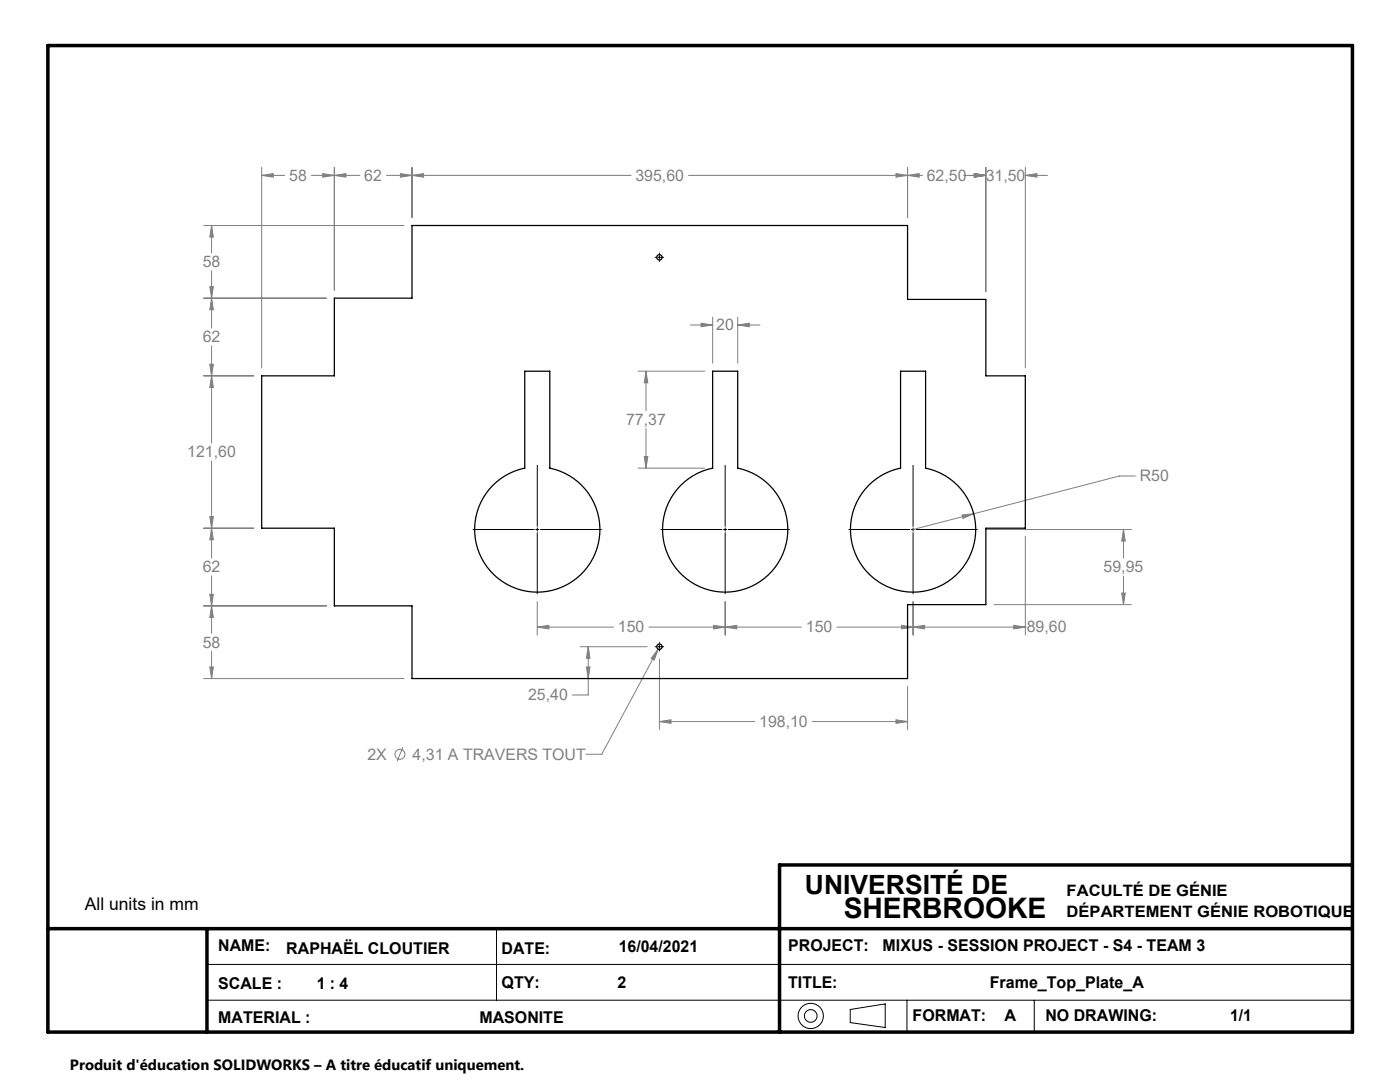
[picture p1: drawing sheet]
<svg xmlns="http://www.w3.org/2000/svg" width="279mm" height="216mm" viewBox="0 0 279 216" stroke-linecap="round" stroke-linejoin="round" font-family="sans-serif">
<g fill="none" stroke="#000" stroke-width=".2">
<path d="M130.7 51.3h.3M131.3 51.3h.6M131.6 50.5v.2M131.6 51v.7M131.6 52v.2M132.2 51.3h.3M107.2 92.8v12.2M144.7 92.8v12.2M182.2 92.8v12.2M94.4 105.7h12.2M106.9 105.7h.6M107.2 105.3v.7"/>
<path d="M107.2 106.3v12.2M107.9 105.7h12.1M131.9 105.7h12.2M144.4 105.7h.6M144.7 105.3v.7M144.7 106.3v12.2M145.4 105.7h12.1M169.4 105.7h12.2M181.9 105.7h.6M182.2 105.3v.7M182.2 106.3v12.2M182.9 105.7h12.1"/>
<path d="M130.7 129h.3M131.3 129h.6M131.6 128.2v.2M131.6 128.7v.7M131.6 129.7v.2M132.2 129h.3M41.3 192.4h228.6M41.3 199.6h228.6M99.1 185.3v14.3M181 199.6v6.3M206.4 199.6v6.3M169.7 201.4l7-1.1v4.7l-7-1z"/>
<circle cx="161.8" cy="202.7" r="2.52"/>
<circle cx="161.8" cy="202.7" r="1.26"/>
</g>
<path d="M9.6 9.1h260.3v196.8h-260.3zM269.9 172.6h-114.3v33.3M9.6 185.3h260.3M41.3 185.3v20.6" fill="none" stroke="#000" stroke-width=".7"/>
<g fill="none" stroke="#808080" stroke-width=".2">
<path d="M52.2 35l2.3-.4v.8zM52.2 33.4v40M52.2 35h4.6M62.1 35h9.7M64.4 34.6l2.3 .4-2.3 .4zM66.7 35l2.3-.4v.8zM66.7 33.4v24.5M77.1 35h48.8M79.9 34.6l2.3 .4-2.3 .4zM82.2 35l2.3-.4v.8zM82.2 33.4v10M137.4 35h46.7"/>
<path d="M178.8 34.6l2.3 .4-2.3 .4zM181.1 35l2.3-.4v.8zM181.1 33.4v10M192.3 35h4.4M194.4 34.6l2.3 .4-2.3 .4zM196.7 33.4v24.8M204.6 35l2.3-.4v.8zM204.6 35h4.5M204.6 33.4v40M40.6 59.5h24.5M40.6 45h40M41.9 57.2h.7l-.4 2.3z"/>
<path d="M42.2 45l.4 2.3h-.7zM42.2 59.5l.4 2.3h-.7zM42.2 45v5.5M42.2 54v11.5M40.6 75h10M41.9 72.7h.7l-.4 2.3zM42.2 75l.4 2.3h-.7zM42.2 69v19.4M127.3 74.1h13.3M128.9 74.1l.4 2.3h-.7zM128.9 74.1v7.9M137.8 64.8h4.4"/>
<path d="M139.9 64.5l2.3 .3-2.3 .4zM142.2 63.3v9.2M147.2 64.8l2.3-.3v.7zM147.2 63.3v9.2M147.2 64.8h4.5M42.2 92v19.4M127.3 93.4h13.3M128.6 91.1h.7l-.4 2.3zM128.9 85.5v7.9M226.6 95h-3.2l-41.2 10.7M40.6 105.4h10M41.9 103.1h.7l-.4 2.3z"/>
<path d="M41.9 118.6h.7l-.4 2.3zM42.2 105.4l.4 2.3h-.7zM42.2 114.9v11.5M192 102.8l2.3-.3-2.1 .9zM196.6 105.7h29.2M204.6 107v19.7M223.9 118.3h.7l-.4 2.3zM224.2 105.7l.4 2.3h-.7zM224.2 105.7v5.7M224.2 114.9v5.7M40.6 120.9h24.5M40.6 135.4h40"/>
<path d="M41.9 133.1h.7l-.4 2.3zM42.2 120.9l.4 2.3h-.7zM42.2 129.9v5.5M107.2 125.1l2.3-.3v.7zM107.2 125.1h15.2M107.2 120.1v6.6M115.8 129h13.4M117 133.1h.7l-.3 2.3zM117.4 129l.3 2.4h-.7zM117.4 129v9.7h-3.2M129.5 125.1h30.4M131.3 129.5l-.7 2.2-.7-.3z"/>
<path d="M131.3 129.5l-11.2 21h-3.2M131.6 131.5v14.1M142.4 124.8l2.3 .3-2.3 .4zM144.7 125.1l2.3-.3v.7zM144.7 120.1v6.6M167 125.1h37.6M179.9 124.8l2.3 .3-2.3 .4zM181.1 137v8.6M182.2 125.1l2.3-.3v.7zM182.2 120.1v6.6M198.3 120.6h27.5M202.3 124.8l2.3 .3-2.3 .4z"/>
<path d="M204.6 125.1h.1M80.4 149.1l-1.1 2.8M131.6 144l2.3-.4v.7zM131.6 144h19M162.1 144h19M178.8 143.6l2.3 .4-2.3 .3z"/>
<circle cx="79.8" cy="150.5" r=".99"/>
</g>
<path d="M52.2 35l2.3-.4v.8zM64.4 34.6l2.3 .4-2.3 .4zM66.7 35l2.3-.4v.8zM79.9 34.6l2.3 .4-2.3 .4zM178.8 34.6l2.3 .4-2.3 .4zM82.2 35l2.3-.4v.8zM181.1 35l2.3-.4v.8zM194.4 34.6l2.3 .4-2.3 .4zM194.4 34.6l2.3 .4-2.3 .4zM204.6 35l2.3-.4v.8zM41.9 57.2h.7l-.4 2.3zM42.2 45l.4 2.3h-.7zM41.9 72.7h.7l-.4 2.3zM42.2 59.5l.4 2.3h-.7zM42.2 75l.4 2.3h-.7zM41.9 103.1h.7l-.4 2.3zM42.2 105.4l.4 2.3h-.7zM41.9 118.6h.7l-.4 2.3zM42.2 120.9l.4 2.3h-.7zM41.9 133.1h.7l-.4 2.3zM131.6 144l2.3-.4v.7zM178.8 143.6l2.3 .4-2.3 .3zM117.4 129l.3 2.4h-.7zM117 133.1h.7l-.3 2.3zM131.3 129.5l-1.4 1.9 .7 .3zM179.9 124.8l2.3 .3-2.3 .4zM144.7 125.1l2.3-.3v.7zM107.2 125.1l2.3-.3v.7zM142.4 124.8l2.3 .3-2.3 .4zM182.2 125.1l2.3-.3v.7zM202.3 124.8l2.3 .3-2.3 .4zM224.2 105.7l.4 2.3h-.7zM223.9 118.3h.7l-.4 2.3zM192 102.8l.2 .6 2.1-.9zM147.2 64.8l2.3-.3v.7zM139.9 64.5l2.3 .3-2.3 .4zM128.9 74.1l.4 2.3h-.7zM128.6 91.1h.7l-.4 2.3z" fill="#808080"/>
<g fill="none" stroke="#000" stroke-width=".25">
<path d="M66.7 59.5h15.5v-14.5h98.9v14.7h15.6v15.3h7.9v30.4h-7.9v15.2h-15.6v14.8h-98.9v-14.5h-15.5v-15.5h-14.5v-30.4h14.5zM104.7 74.1h5v19.3a12.5 12.5 0 0 1 7.9 19.2 12.5 12.5 0 0 1-20.8 0 12.5 12.5 0 0 1 7.9-19.2zM142.2 74.1h5v19.3a12.5 12.5 0 0 1 7.9 19.2 12.5 12.5 0 0 1-20.8 0 12.5 12.5 0 0 1 7.9-19.2zM179.7 74.1h5v19.3a12.5 12.5 0 0 1 7.9 19.2 12.5 12.5 0 0 1-20.8 0 12.5 12.5 0 0 1 7.9-19.2z"/>
<circle cx="131.6" cy="51.3" r=".54"/>
<circle cx="131.6" cy="129" r=".54"/>
</g>
<text font-size="5.6" x="168.4" y="183.2">SHERBROOKE</text>
<text font-size="5.3" x="160.6" y="178.4">UNIVERSITÉ DE</text>
<text font-size="3.5" x="16.9" y="181.6">All units in mm</text>
<g font-size="3.2" fill="#808080">
<text x="57.7" y="36.1">58</text>
<text x="72.7" y="36.1">62</text>
<text x="126.8" y="36.1">395,60</text>
<text x="185" y="36.1">62,50</text>
<text x="196.7" y="36.1">31,50</text>
<text x="40.5" y="53.3">58</text>
<text x="143" y="65.9">20</text>
<text x="40.5" y="68.3">62</text>
<text x="125" y="84.8">77,37</text>
<text x="37.4" y="91.3">121,60</text>
<text x="227.5" y="96">R50</text>
<text x="40.5" y="114.2">62</text>
<text x="220.2" y="114.2">59,95</text>
<text x="40.5" y="129.2">58</text>
<text x="123.3" y="126.2">150</text>
<text x="160.8" y="126.2">150</text>
<text x="204.9" y="126.2">89,60</text>
<text x="105.4" y="139.7">25,40</text>
<text x="151.5" y="145">198,10</text>
<text x="73.3" y="151.6">2X</text>
<text x="82.3" y="151.6">4,31 A TRAVERS TOUT</text>
</g>
<g font-size="3.2">
<text x="43.6" y="189.7">NAME:</text>
<text x="57.1" y="190.4">RAPHAËL CLOUTIER</text>
<text x="100.1" y="190.3">DATE:</text>
<text x="123.5" y="190">16/04/2021</text>
<text x="157.3" y="189.8">PROJECT:</text>
<text x="176.1" y="189.8">MIXUS - SESSION PROJECT - S4 - TEAM 3</text>
<text x="43.6" y="197.3">SCALE :</text>
<text x="63.2" y="197.3">1 : 4</text>
<text x="100.1" y="197.2">QTY:</text>
<text x="123.2" y="197.2">2</text>
<text x="157.3" y="197.2">TITLE:</text>
<text x="197.5" y="197.1">Frame_Top_Plate_A</text>
<text x="182.1" y="203.8">FORMAT:</text>
<text x="200.5" y="203.8">A</text>
<text x="208.6" y="203.8">NO DRAWING:</text>
<text x="245.5" y="203.7">1/1</text>
<text x="43.6" y="204">MATERIAL :</text>
<text x="95.7" y="204">MASONITE</text>
</g>
<g font-size="3.1">
<text x="212.9" y="178.8">FACULTÉ DE GÉNIE</text>
<text x="212.9" y="183.1">DÉPARTEMENT GÉNIE ROBOTIQUE</text>
</g>
<text font-size="3" x="14" y="213.5">Produit d'éducation SOLIDWORKS – A titre éducatif uniquement.</text>
</svg>
